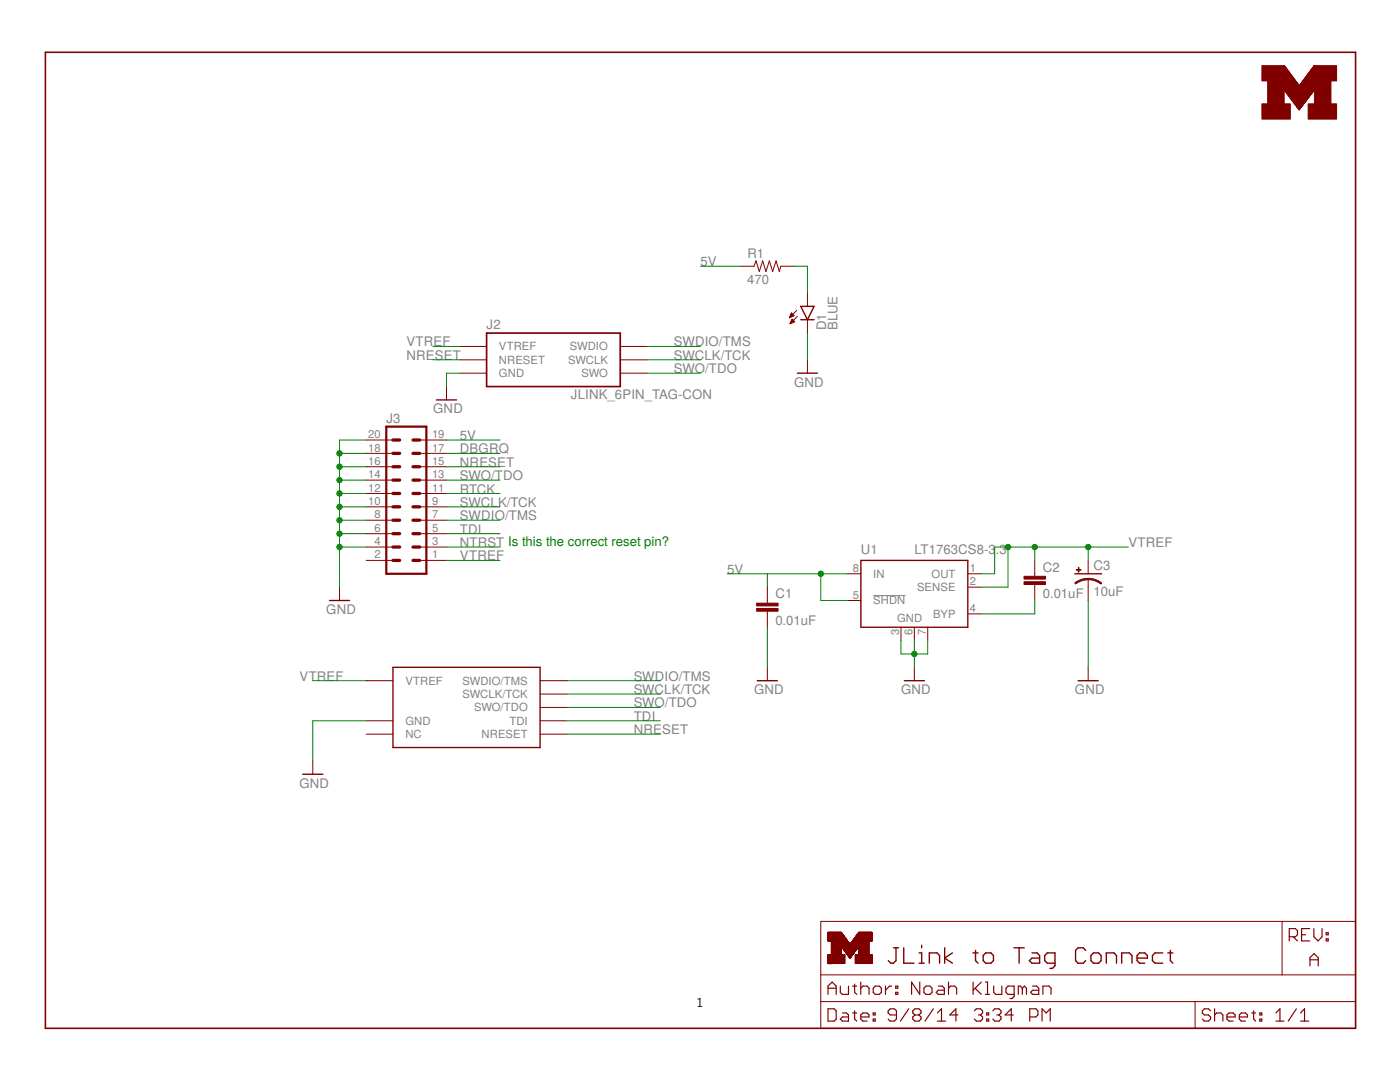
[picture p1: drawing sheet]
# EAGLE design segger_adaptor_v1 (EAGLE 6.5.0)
AUTHOR: Noah Klugman; REV: A; TITLE: JLink to Tag Connect
FRAME1 (LETTER_L): HEIGHT: 8.5in; WIDTH: 11in

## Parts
C1  0.01uF  C-EUC0603  [C0603]
C2  0.01uF  C-EUC0603  [C0603]
C3  10uF  CAP_POL1206  [EIA3216]
D1  BLUE  LED-BLUE0603  [LED-0603]
J1  PINHD-2X5/0.050-NO7  [2X5-0.050-NO7]
J2  JLINK_6PIN_TAG-CON  [2X3_MALE_SHROUDED_0.100]
J3  ML20  [ML20]
LOGO1  UMICH_SOLID_SMALL+  [UMICH_SOLID_100MIL]
R1  470  RESISTOR0603-RES  [0603-RES]
U1  LT1763CS8-3.3  [SOIC8]

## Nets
5V: C1.1 J3.19 R1.1 U1.5(!SHDN) U1.8(IN)
DBGRQ: J3.17
GND: C1.2 C3.C(-) D1.C J1.GND@1(GND) J1.GND@2(GND) J2.5(GND) J3.4 J3.6 J3.8 J3.10 J3.12 J3.14 J3.16 J3.18 J3.20 U1.3(GND) U1.6(GND) U1.7(GND)
N$3: D1.A R1.2
N$4: C2.2 U1.4(BYP)
NRESET: J1.NRESET J2.3(NRESET) J3.15
NTRST: J3.3
RTCK: J3.11
SWCLK/TCK: J1.SWCLK/TCK J2.4(SWCLK) J3.9
SWDIO/TMS: J1.SWDIO/TMS J2.2(SWDIO) J3.7
SWO/TDO: J1.SWO/TDO J2.6(SWO) J3.13
TDI: J1.TDI J3.5
VTREF: C2.1 C3.A(+) J1.VTREF J2.1(VTREF) J3.1 U1.1(OUT) U1.2(SENSE)
Unconnected: J1.NC J3.2

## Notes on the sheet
- Is this the correct reset pin?

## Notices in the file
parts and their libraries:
SparkFun-Passives: Licensing: Creative Commons ShareAlike 4.0 International - https://creativecommons.org/licenses/by-sa/4.0
